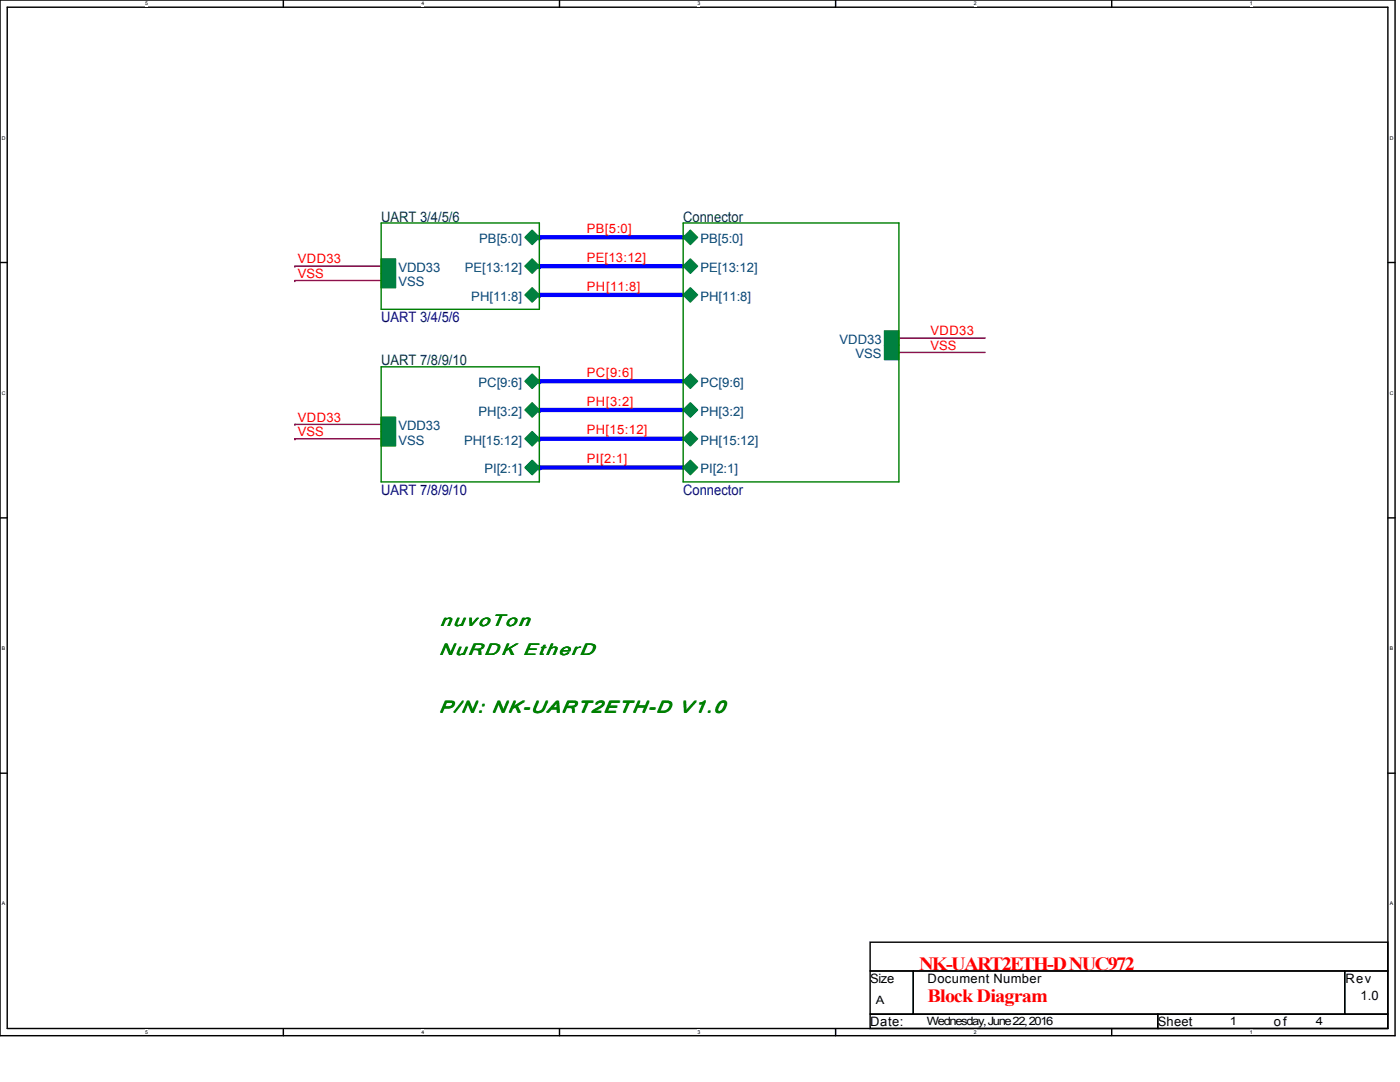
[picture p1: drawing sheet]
<svg xmlns="http://www.w3.org/2000/svg" width="279mm" height="216mm" viewBox="0 0 279 216" stroke-linecap="round" stroke-linejoin="round" font-family="sans-serif">
<path d="M0 0h278.4v206.7h-278.4zM1.4 1.4h275.6v203.8h-275.6z" fill="none" stroke="#000" stroke-width=".29"/>
<g fill="#fff">
<path d="M29 .2h.6v1.1h-.6z"/>
<path d="M29 205.4h.6v1.1h-.6z"/>
</g>
<path d="M56.5 0v1.4M56.5 205.2v1.5" fill="none" stroke="#000" stroke-width=".29"/>
<g fill="#fff">
<path d="M84.1 .2h.6v1.1h-.6z"/>
<path d="M84.1 205.4h.6v1.1h-.6z"/>
</g>
<path d="M111.7 0v1.4M111.7 205.2v1.5" fill="none" stroke="#000" stroke-width=".29"/>
<g fill="#fff">
<path d="M139.2 .2h.6v1.1h-.6z"/>
<path d="M139.2 205.4h.6v1.1h-.6z"/>
</g>
<path d="M166.8 0v1.4M166.8 205.2v1.5" fill="none" stroke="#000" stroke-width=".29"/>
<g fill="#fff">
<path d="M194.3 .2h.6v1.1h-.6z"/>
<path d="M194.3 205.4h.6v1.1h-.6z"/>
</g>
<path d="M221.9 0v1.4M221.9 205.2v1.5" fill="none" stroke="#000" stroke-width=".29"/>
<g fill="#fff">
<path d="M249.4 .2h.6v1.1h-.6z"/>
<path d="M249.4 205.4h.6v1.1h-.6z"/>
<path d="M.4 26.9h.7v1.2h-.7z"/>
<path d="M277.3 26.9h.8v1.2h-.8z"/>
<path d="M.4 77.9h.7v1.1h-.7z"/>
<path d="M277.3 77.9h.8v1.1h-.8z"/>
</g>
<path d="M0 52.4h1.4M277 52.4h1.4" fill="none" stroke="#000" stroke-width=".29"/>
<g fill="#fff">
<path d="M.4 128.8h.7v1.2h-.7z"/>
<path d="M277.3 128.8h.7v1.2h-.7z"/>
</g>
<path d="M0 103.3h1.4M277 103.3h1.4" fill="none" stroke="#000" stroke-width=".29"/>
<g fill="#fff">
<path d="M.4 179.7h.7v1.2h-.7z"/>
<path d="M277.3 179.7h.7v1.2h-.7z"/>
</g>
<path d="M0 154.3h1.4M277 154.3h1.4" fill="none" stroke="#000" stroke-width=".29"/>
<path d="M58.8 53.1h.1M58.8 56h.1M58.8 53.1h17.3M58.8 56h17.3" fill="none" stroke="#800040" stroke-width=".29"/>
<path d="M107.6 47.4h28.7" fill="none" stroke="#00f" stroke-width=".86"/>
<circle cx="107.6" cy="47.4" r=".43" fill="#00f"/>
<path d="M107.6 53.1h28.7" fill="none" stroke="#00f" stroke-width=".86"/>
<circle cx="107.6" cy="53.1" r=".43" fill="#00f"/>
<path d="M107.6 58.8h28.7" fill="none" stroke="#00f" stroke-width=".86"/>
<circle cx="107.6" cy="58.8" r=".43" fill="#00f"/>
<path d="M107.6 76.1h28.7" fill="none" stroke="#00f" stroke-width=".86"/>
<circle cx="107.6" cy="76.1" r=".43" fill="#00f"/>
<path d="M107.6 81.8h28.7" fill="none" stroke="#00f" stroke-width=".86"/>
<circle cx="107.6" cy="81.8" r=".43" fill="#00f"/>
<path d="M107.6 87.5h28.7" fill="none" stroke="#00f" stroke-width=".86"/>
<circle cx="107.6" cy="87.5" r=".43" fill="#00f"/>
<path d="M107.6 93.3h28.7" fill="none" stroke="#00f" stroke-width=".86"/>
<circle cx="107.6" cy="93.3" r=".43" fill="#00f"/>
<path d="M179.4 70.3h.1M179.4 67.5h.1M179.4 70.3h17.2M179.4 67.5h17.2M58.8 84.7h.1M58.8 87.5h.1M58.8 84.7h17.3M58.8 87.5h17.3" fill="none" stroke="#800040" stroke-width=".29"/>
<path d="M173.7 188h103.3v5.7h-103.3zM173.7 193.7h8.6v8.7h-8.6zM182.3 193.7h86.1v8.7h-86.1zM268.4 193.7h8.6v8.7h-8.6zM173.7 202.4h57.4v2.8h-57.4zM231.1 202.4h45.9v2.8h-45.9z" fill="none" stroke="#000" stroke-width=".29"/>
<path d="M104.8 47.4l1.4-1.5 1.4 1.5-1.4 1.4z" fill="#008040"/>
<path d="M104.8 47.4l1.4-1.5 1.4 1.5-1.4 1.4z" fill="none" stroke="#008040" stroke-width=".29"/>
<path d="M76.1 54.5h2.8v2.9h-2.8z" fill-rule="evenodd" fill="#008040"/>
<path d="M76.1 54.5h2.8v2.9h-2.8z" fill="none" stroke="#008040" stroke-width=".29"/>
<path d="M76.1 51.7h2.8v2.8h-2.8z" fill-rule="evenodd" fill="#008040"/>
<path d="M76.1 51.7h2.8v2.8h-2.8z" fill="none" stroke="#008040" stroke-width=".29"/>
<path d="M106.2 51.7l1.4 1.4-1.4 1.4-1.4-1.4z" fill="#008040"/>
<path d="M106.2 51.7l1.4 1.4-1.4 1.4-1.4-1.4z" fill="none" stroke="#008040" stroke-width=".29"/>
<path d="M104.8 58.8l1.4-1.4 1.4 1.4-1.4 1.5z" fill="#008040"/>
<path d="M104.8 58.8l1.4-1.4 1.4 1.4-1.4 1.5z" fill="none" stroke="#008040" stroke-width=".29"/>
<path d="M76.1 44.5h31.5v17.2h-31.5z" fill="none" stroke="#008000" stroke-width=".29"/>
<path d="M104.8 76.1l1.4-1.5 1.4 1.5-1.4 1.4z" fill="#008040"/>
<path d="M104.8 76.1l1.4-1.5 1.4 1.5-1.4 1.4z" fill="none" stroke="#008040" stroke-width=".29"/>
<path d="M76.1 86.1h2.8v2.9h-2.8z" fill-rule="evenodd" fill="#008040"/>
<path d="M76.1 86.1h2.8v2.9h-2.8z" fill="none" stroke="#008040" stroke-width=".29"/>
<path d="M76.1 83.2h2.8v2.9h-2.8z" fill-rule="evenodd" fill="#008040"/>
<path d="M76.1 83.2h2.8v2.9h-2.8z" fill="none" stroke="#008040" stroke-width=".29"/>
<path d="M106.2 86.1l1.4 1.4-1.4 1.5-1.4-1.5z" fill="#008040"/>
<path d="M106.2 86.1l1.4 1.4-1.4 1.5-1.4-1.5z" fill="none" stroke="#008040" stroke-width=".29"/>
<path d="M106.2 80.4l1.4 1.4-1.4 1.4-1.4-1.4z" fill="#008040"/>
<path d="M106.2 80.4l1.4 1.4-1.4 1.4-1.4-1.4z" fill="none" stroke="#008040" stroke-width=".29"/>
<path d="M104.8 93.3l1.4-1.4 1.4 1.4-1.4 1.4z" fill="#008040"/>
<path d="M104.8 93.3l1.4-1.4 1.4 1.4-1.4 1.4z" fill="none" stroke="#008040" stroke-width=".29"/>
<path d="M76.1 73.2h31.5v23h-31.5z" fill="none" stroke="#008000" stroke-width=".29"/>
<path d="M136.3 58.8l1.5-1.4 1.4 1.4-1.4 1.5z" fill="#008040"/>
<path d="M136.3 58.8l1.5-1.4 1.4 1.4-1.4 1.5z" fill="none" stroke="#008040" stroke-width=".29"/>
<path d="M176.5 68.9h2.9v2.9h-2.9z" fill-rule="evenodd" fill="#008040"/>
<path d="M176.5 68.9h2.9v2.9h-2.9z" fill="none" stroke="#008040" stroke-width=".29"/>
<path d="M176.5 66h2.9v2.9h-2.9z" fill-rule="evenodd" fill="#008040"/>
<path d="M176.5 66h2.9v2.9h-2.9z" fill="none" stroke="#008040" stroke-width=".29"/>
<path d="M137.8 80.4l1.4 1.4-1.4 1.4-1.5-1.4z" fill="#008040"/>
<path d="M137.8 80.4l1.4 1.4-1.4 1.4-1.5-1.4z" fill="none" stroke="#008040" stroke-width=".29"/>
<path d="M137.8 51.7l1.4 1.4-1.4 1.4-1.5-1.4z" fill="#008040"/>
<path d="M137.8 51.7l1.4 1.4-1.4 1.4-1.5-1.4z" fill="none" stroke="#008040" stroke-width=".29"/>
<path d="M136.3 47.4l1.5-1.5 1.4 1.5-1.4 1.4z" fill="#008040"/>
<path d="M136.3 47.4l1.5-1.5 1.4 1.5-1.4 1.4z" fill="none" stroke="#008040" stroke-width=".29"/>
<path d="M136.3 93.3l1.5-1.4 1.4 1.4-1.4 1.4z" fill="#008040"/>
<path d="M136.3 93.3l1.5-1.4 1.4 1.4-1.4 1.4z" fill="none" stroke="#008040" stroke-width=".29"/>
<path d="M136.3 76.1l1.5-1.5 1.4 1.5-1.4 1.4z" fill="#008040"/>
<path d="M136.3 76.1l1.5-1.5 1.4 1.5-1.4 1.4z" fill="none" stroke="#008040" stroke-width=".29"/>
<path d="M136.3 87.5l1.5-1.4 1.4 1.4-1.4 1.5z" fill="#008040"/>
<path d="M136.3 87.5l1.5-1.4 1.4 1.4-1.4 1.5z" fill="none" stroke="#008040" stroke-width=".29"/>
<path d="M136.3 44.5h43.1v51.7h-43.1z" fill="none" stroke="#008000" stroke-width=".29"/>
<g font-size="3.7" fill="#f00">
<text x="183.4" y="193.6">NK-UART2ETH-D NUC972</text>
<text x="185.1" y="199.9">Block Diagram</text>
</g>
<g font-size="3.4" fill="#008000">
<text x="87.8" y="124.9">nuvoTon</text>
<text x="87.5" y="130.6">NuRD K EtherD</text>
<text x="87.6" y="130.6">NuRDK EtherD</text>
<text x="87.5" y="142.1">P/N : NK-UART2ETH-D V1.0</text>
<text x="87.6" y="142.1">P/N: NK-UART2ETH-D V1.0</text>
</g>
<g font-size="2.9" fill="#004040">
<text x="76.1" y="44.2">UART 3/4/5/6</text>
<text x="136.3" y="44.2">Connector</text>
<text x="76.1" y="72.9">UART 7/8/9/10</text>
</g>
<g font-size="2.9" fill="#000080">
<text x="76.1" y="64.3">UART 3/4/5/6</text>
<text x="76.1" y="98.8">UART 7/8/9/10</text>
<text x="136.3" y="98.8">Connector</text>
</g>
<g font-size="2.6" fill="#f00">
<text x="117.1" y="46.5">PB[5:0]</text>
<text x="59.4" y="52.5">VDD33</text>
<text x="117.1" y="52.2">PE[13:12]</text>
<text x="59.4" y="55.4">VSS</text>
<text x="117.1" y="58">PH[11:8]</text>
<text x="185.7" y="69.8">VSS</text>
<text x="185.7" y="66.9">VDD33</text>
<text x="117.1" y="75.2">PC[9:6]</text>
<text x="117.1" y="80.9">PH[3:2]</text>
<text x="59.4" y="84.1">VDD33</text>
<text x="59.4" y="87">VSS</text>
<text x="117.1" y="86.7">PH[15:12]</text>
<text x="117.1" y="92.4">PI[2:1]</text>
</g>
<g font-size="2.6" fill="#004080">
<text x="95.7" y="48.5">PB[5:0]</text>
<text x="139.8" y="48.5">PB[5:0]</text>
<text x="79.5" y="57.1">VSS</text>
<text x="79.5" y="54.3">VDD33</text>
<text x="92.8" y="54.3">PE[13:12]</text>
<text x="139.8" y="54.3">PE[13:12]</text>
<text x="94.1" y="60">PH[11:8]</text>
<text x="139.8" y="60">PH[11:8]</text>
<text x="167.6" y="68.6">VDD33</text>
<text x="170.7" y="71.5">VSS</text>
<text x="95.5" y="77.2">PC[9:6]</text>
<text x="139.8" y="77.2">PC[9:6]</text>
<text x="95.5" y="83">PH[3:2]</text>
<text x="139.8" y="83">PH[3:2]</text>
<text x="79.5" y="88.7">VSS</text>
<text x="79.5" y="85.8">VDD33</text>
<text x="92.6" y="88.7">PH[15:12]</text>
<text x="139.8" y="88.7">PH[15:12]</text>
<text x="96.7" y="94.5">PI[2:1]</text>
<text x="139.8" y="94.5">PI[2:1]</text>
</g>
<g font-size="2.6">
<text x="173.7" y="196.1">Size</text>
<text x="185.1" y="196.1">Document Number</text>
<text x="268.5" y="196.1">Rev</text>
<text x="271.5" y="199.5">1.0</text>
<text x="173.7" y="204.7">Date:</text>
<text x="231.1" y="204.7">Sheet</text>
<text x="254.2" y="204.7">of</text>
</g>
<g font-size="2.3">
<text x="174.8" y="200.4">A</text>
<text x="185" y="204.4">Wednesday, June 22, 2016</text>
<text x="245.4" y="204.4">1</text>
<text x="262.6" y="204.4">4</text>
</g>
<g font-size="1">
<text x="29" y="1.1">5</text>
<text x="84.1" y="1.1">4</text>
<text x="139.2" y="1.1">3</text>
<text x="194.3" y="1.1">2</text>
<text x="249.4" y="1.1">1</text>
<text x=".4" y="27.8">D</text>
<text x="277.3" y="27.8">D</text>
<text x=".4" y="78.8">C</text>
<text x="277.3" y="78.8">C</text>
<text x=".4" y="129.7">B</text>
<text x="277.3" y="129.7">B</text>
<text x=".4" y="180.7">A</text>
<text x="277.3" y="180.7">A</text>
<text x="29" y="206.3">5</text>
<text x="84.1" y="206.3">4</text>
<text x="139.2" y="206.3">3</text>
<text x="194.3" y="206.3">2</text>
<text x="249.4" y="206.3">1</text>
</g>
</svg>
